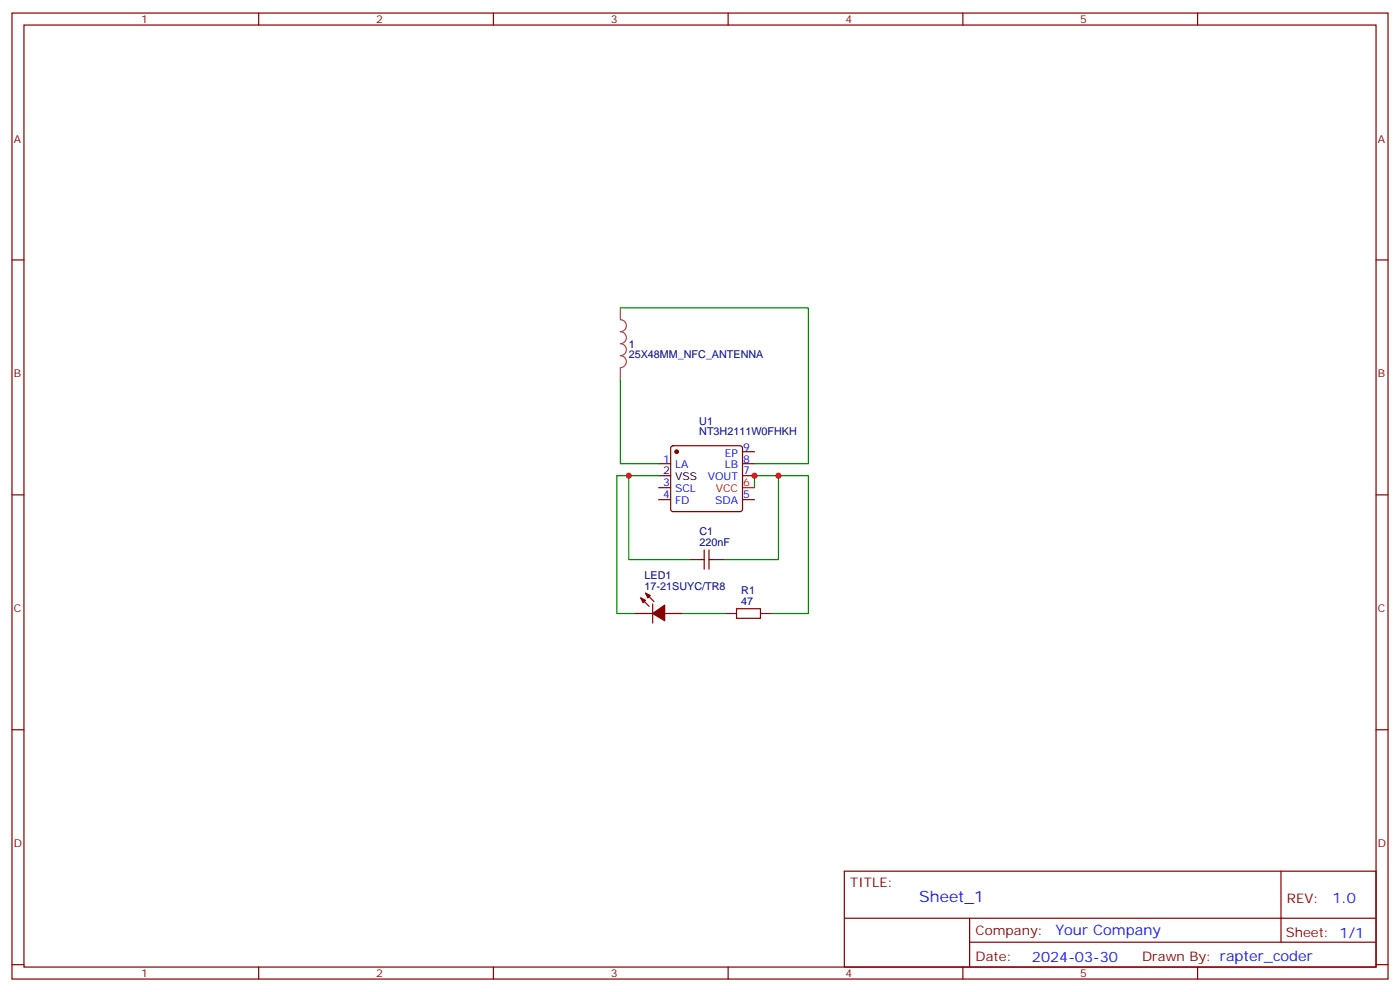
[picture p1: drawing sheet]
<svg xmlns="http://www.w3.org/2000/svg" width="412mm" height="292mm" viewBox="0 0 412 292" stroke-linecap="round" stroke-linejoin="round" font-family="sans-serif">
<g fill="none" stroke="#870000" stroke-width=".35">
<path d="M3.5 3.8h405.4v284.4h-405.4zM7.1 7.4h398.2v277.3h-398.2zM76.2 3.8v3.6M145.3 3.8v3.6M214.5 3.8v3.6M283.6 3.8v3.6M352.8 3.8v3.6M3.5 76.5h3.6M405.3 76.5h3.6M194 136.5h3.6M197.8 131.4l.5-.2h19.7l.5 .2 .2 .5v18l-.2 .5-.5 .2h-19.7l-.5-.2-.2-.5v-18zM218.7 133h3.5"/>
<path d="M218.7 136.5h3.5M3.5 145.7h3.6M194 147.1h3.6M194 143.5h3.6M218.7 140h3.5M218.7 147.1h3.5M405.3 145.7h3.6M188.7 176l2.5 2.5M190.1 174.6l2.5 2.5M192.3 177.8v5.6M206.4 164.7h1M207.4 161.9v5.6"/>
<path d="M208.8 161.9v5.6M208.8 164.7h1.1M217 179.2h7v2.8h-7zM187 180.6h5.3M195.8 180.6h5.3M3.5 214.8h3.6M405.3 214.8h3.6M248.7 256.4h156.6v28.3h-156.6zM377.3 256.5v20.8M248.7 270.3h156.5M285.6 277.3h119.6M285.6 270.3v14.1"/>
<path d="M3.5 284h3.6M76.2 284.7v3.5M145.3 284.7v3.5M214.5 284.7v3.5M283.6 284.7v3.5M352.8 284.7v3.5M405.3 284h3.6"/>
</g>
<path d="M218.7 143.5h3.5" fill="none" stroke="#f00" stroke-width=".35"/>
<path d="M194 140h3.6M202.8 164.7h3.6M209.9 164.7h3.5M213.4 180.6h3.6M224 180.6h3.5" fill="none" stroke="#000" stroke-width=".35"/>
<g fill="#870000" stroke="#870000" stroke-width=".35">
<path d="M188.7 176l1.4 .7-.7 .7z"/>
<path d="M190.1 174.6l1.5 .7-.7 .7z"/>
<path d="M192.3 180.6l3.5-2.5v4.6z"/>
<circle cx="199.3" cy="133" r=".53"/>
</g>
<path d="M182.7 90.6v3.5a1.76 1.76 0 0 1 1.8 1.8 1.76 1.76 0 0 1-1.8 1.7 1.76 1.76 0 0 1 1.8 1.8 1.76 1.76 0 0 1-1.8 1.8 1.76 1.76 0 0 1 1.8 1.7 1.76 1.76 0 0 1-1.8 1.8 1.76 1.76 0 0 1 1.8 1.7 1.76 1.76 0 0 1-1.8 1.8M182.7 108.3v3.5" fill="none" stroke="#a64a4a" stroke-width=".35"/>
<path d="M182.7 90.6h55.4v45.9h-15.9M182.7 111.8v24.7h11.3M185.2 140h-3.5v40.6h5.3M194 140h-8.8v24.7h17.6M222.2 143.5v-3.5h7.1v24.7h-15.9M229.3 140h8.8v40.6h-10.6M201.1 180.6h12.3" fill="none" stroke="#008700" stroke-width=".35"/>
<g fill="#c00">
<circle cx="222.3" cy="140" r=".88"/>
<circle cx="229.3" cy="140" r=".88"/>
<circle cx="185.2" cy="140" r=".88"/>
</g>
<text font-size="4.6" fill="#00f" x="270.8" y="265.5">Sheet_1</text>
<g font-size="4.2" fill="#00f">
<text x="392.5" y="265.7">1.0</text>
<text x="310.9" y="275.3">Your Company</text>
<text x="304" y="283.1">2024-03-30</text>
</g>
<g font-size="3.9" fill="#800">
<text x="250.5" y="261">TITLE:</text>
<text x="379.1" y="265.7">REV:</text>
<text x="287.4" y="275.2">Company:</text>
<text x="378.7" y="275.8">Sheet: 1/1</text>
<text x="287.4" y="282.9">Date:</text>
<text x="336.4" y="283">Draw</text>
<text x="346.6" y="283">n By: rapter_coder</text>
</g>
<g font-size="3.2" fill="#800">
<text x="41.6" y="6.8">1</text>
<text x="110.8" y="6.8">2</text>
<text x="179.9" y="6.8">3</text>
<text x="249.1" y="6.8">4</text>
<text x="318.2" y="6.8">5</text>
<text x="4.1" y="41.9">A</text>
<text x="405.9" y="41.9">A</text>
<text x="4.1" y="111.1">B</text>
<text x="405.9" y="111.1">B</text>
<text x="4.1" y="180.2">C</text>
<text x="405.9" y="180.2">C</text>
<text x="4.1" y="249.4">D</text>
<text x="405.9" y="249.4">D</text>
<text x="41.6" y="287.7">1</text>
<text x="110.8" y="287.7">2</text>
<text x="179.9" y="287.7">3</text>
<text x="249.1" y="287.7">4</text>
<text x="318.2" y="287.7">5</text>
</g>
<g font-size="3.2" fill="#000080">
<text x="185.2" y="105.5">25X48MM_NFC_ANTENNA</text>
<text x="185.2" y="102.4">1</text>
<text x="206" y="125.2">U1</text>
<text x="206" y="128.2">NT3H2111W0FHKH</text>
<text x="206" y="160.8">220nF</text>
<text x="206" y="157.6">C1</text>
<text x="189.9" y="173.5">17-21SUYC/TR8</text>
<text x="189.9" y="170.3">LED1</text>
<text x="218.4" y="178.1">47</text>
<text x="218.4" y="174.9">R1</text>
</g>
<g font-size="3.2" fill="#00f">
<text x="195.4" y="136.1">1</text>
<text x="198.9" y="137.9">LA</text>
<text x="213.5" y="137.9">LB</text>
<text x="213.5" y="134.4">EP</text>
<text x="218.9" y="132.6">9</text>
<text x="218.9" y="136.1">8</text>
<text x="195.4" y="143.2">3</text>
<text x="208.5" y="141.4">VOUT</text>
<text x="218.9" y="139.7">7</text>
<text x="195.4" y="146.7">4</text>
<text x="198.9" y="148.5">FD</text>
<text x="198.9" y="145">SCL</text>
<text x="210.6" y="148.5">SDA</text>
<text x="218.9" y="146.7">5</text>
</g>
<g font-size="3.2">
<text x="195.4" y="139.7">2</text>
<text x="198.9" y="141.4">VSS</text>
</g>
<g font-size="3.2" fill="#f00">
<text x="218.9" y="143.2">6</text>
<text x="210.8" y="145">VCC</text>
</g>
</svg>
